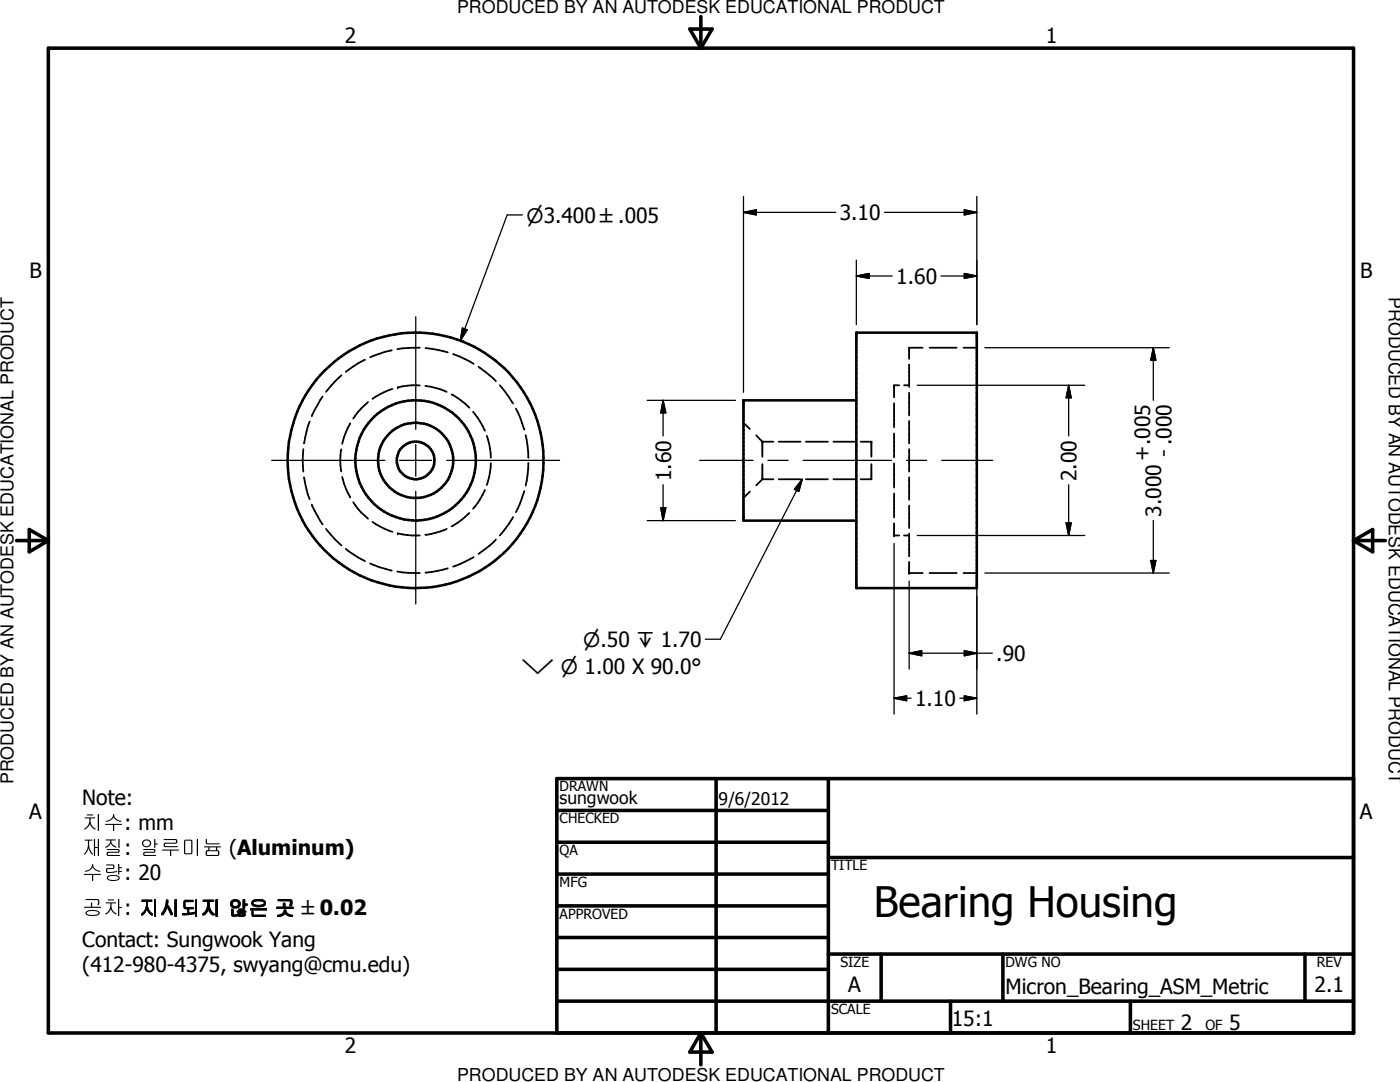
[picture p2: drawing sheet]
<svg xmlns="http://www.w3.org/2000/svg" width="279mm" height="216mm" viewBox="0 0 279 216" stroke-linecap="round" stroke-linejoin="round" font-family="sans-serif">
<g fill="none" stroke="#000" stroke-width=".35">
<path d="M64.4 79.1l-1.6 2.6-.6 1.4M68.2 74.9l-1.3 1.2-1.8 2.1M72.9 71.8l-1.4 .7-2.5 1.7M78.2 69.9l-1.3 .3-3 1.1M78.3 77.6l-1.6 .6-2.4 1.4M83.8 76.9h-1.5l-2.9 .4M83.8 69.4h-2.3l-2.2 .3M84.9 77a13.4 13.4 0 0 1 4.3 1.2M84.9 69.5l2.4 .3 2.1 .5M90.1 78.7l1.9 1.2 1.7 1.5M90.4 70.7l1.4 .5 2.7 1.4M95.5 73.2l2.2 1.7 1.3 1.2"/>
<path d="M99.7 76.9l2.7 3.6M179.5 76.9h-1.1v2.3M180.4 76.9h1M181.4 72.7v4.5M181.4 78.4v4.5M184.1 69.4h-2.7v2.2M185.5 69.4h5.4M192.3 69.4h2.6M60.5 89.6l-.1 2.3 .1 2.2M60.7 95.2l.5 2.5 .6 1.9M61.8 84.1l-.3 .9-.8 3.5M68.1 89.7l-.2 2.2 .2 2.2"/>
<path d="M68.3 95.2l.7 2.3 .9 1.8M69.9 84.5l-.9 1.8-.7 2.3M73.4 80.2a14.6 14.6 0 0 0-2.9 3.3M94.4 82.2l1.4 2 .9 1.7M96.7 97.8l-.9 1.8-1.4 1.9M97.2 87l.4 1.6 .4 2.7M98 92.4l-.4 2.8-.4 1.6M103 81.5l.8 1.8 .8 2.4M104.6 98l-.8 2.4-.8 1.8M104.9 86.8l.4 2.2 .2 2.3M105.5 92.4l-.2 2.4-.4 2.1M148.4 84.4l1.2 1.2"/>
<path d="M149.6 98.1l-1.2 1.3M150.9 86.9l1.2 1.2M152.1 88.1v3M152.1 92.6v3M152.1 95.6l-1.2 1.3M152.1 95.6h2.2M152.1 88.1h2.2M155.4 95.6h4.4M155.4 88.1h4.4M160.8 95.6h4.4M160.8 88.1h4.4M166.3 95.6h4.3"/>
<path d="M166.3 88.1h4.3M171.7 88.1h2.2v3M173.9 92.6v3h-2.2M178.4 80.5v4.8M178.4 86.5v4.8M178.4 92.5v4.8M178.4 98.5v4.8M181.4 84v4.5M181.4 89.6v4.5M181.4 95.2v4.5M62.2 100.7l.6 1.3 1.6 2.6M65.1 105.5l1.8 2.2 1.3 1.1"/>
<path d="M69 109.5l2.5 1.8 1.4 .7M70.5 100.2l1.6 2 1.3 1.3M73.9 112.4l1.9 .8 2.4 .6M74.3 104.1l2.4 1.4 1.6 .6M79.3 114l2.2 .3h2.3M79.4 106.4a15.6 15.6 0 0 0 4.4 .4M89.2 105.5a14 14 0 0 1-4.3 1.2M89.4 113.4l-2.1 .5-2.4 .4M93.7 102.4l-1.7 1.4-1.9 1.2M94.5 111.2l-2.7 1.4-1.4 .5M99 107.7l-1.3 1.2-2.2 1.6M102.4 103.2l-.8 1.3-1.9 2.3"/>
<path d="M178.4 104.4v2.4h1.1M180.4 106.8h1M181.4 112.1v2.2h2.7M181.4 100.9v4.5M181.4 106.5v4.5M185.5 114.3h5.4M192.3 114.3h2.6"/>
</g>
<g fill="#000">
<circle cx="79.4" cy="77.3" r=".18"/>
<circle cx="148.4" cy="79.9" r=".25"/>
<circle cx="170.9" cy="66.4" r=".25"/>
<circle cx="194.9" cy="66.4" r=".25"/>
<circle cx="152.1" cy="88.1" r=".18"/>
<circle cx="173.9" cy="88.1" r=".18"/>
<circle cx="79.4" cy="106.4" r=".18"/>
<circle cx="178.4" cy="106.8" r=".18"/>
<circle cx="181.4" cy="114.3" r=".18"/>
</g>
<g fill="none" stroke="#000" stroke-width=".51">
<path d="M170.9 79.9h-22.5v24h22.5M170.9 66.4h24v50.9h-24z"/>
<circle cx="82.9" cy="91.8" r="25.5"/>
<circle cx="83" cy="91.9" r="7.5"/>
<circle cx="83" cy="91.8" r="12"/>
<circle cx="83" cy="91.9" r="3.7"/>
</g>
<g fill="none" stroke="#000" stroke-width=".71">
<path d="M9.7 9.6h260.4v196.5h-260.4zM137.7 5.8h4.4l-2.2 3.8zM139.9 3.3v6.3M3.3 107.9h6.4M5.8 105.7l3.9 2.2-3.9 2.2zM270.1 107.9h6.4M270.1 107.9l3.8-2.2v4.4zM142.9 155.4v50.7M165.3 155.4v50.7M270.1 155.4h-159v50.7M111.1 161.7h54.2M111.1 168.1h54.2"/>
<path d="M111.1 174.4h54.2M165.3 171.1h104.8M111.1 180.8h54.2M111.1 187.1h54.2M111.1 193.4h54.2M111.1 199.8h159M165.3 190.4h104.8M175.9 190.4v9.4M189.7 199.8v6.3M200.2 190.4v9.4M225.6 199.8v6.3M260.4 190.4v9.4"/>
<path d="M139.9 206.1v6.4M139.9 206.1l2.2 3.8h-4.4z"/>
</g>
<g fill="none" stroke="#000" stroke-width=".25">
<path d="M148.4 39.2v39.1M194.9 39.2v25.6M104.3 42.9h-3.1l-9.3 25.1M148.4 42.4l2.5-.5v1zM148.4 42.4h18.4M170.9 55.1l2.5-.5v.9zM170.9 55.1h7.2M170.9 51.9v12.9M176.5 42.4h18.4M187.8 55.1h7.1M192.4 41.9l2.5 .5-2.5 .5zM192.4 54.6l2.5 .5-2.5 .4z"/>
<path d="M83 63.2v22.5M92.3 65.4l.9 .4-1.3 2.2zM129.2 79.9h17.6M132.3 79.9l.6 2.5h-1zM132.3 79.9v7.1M183 76.9h33.5M196.6 69.4h36.7M213.3 76.9l.5 2.5h-1zM213.3 76.9v10.1M230.2 69.4l.5 2.5h-1zM230.2 69.4v10.5M54.2 91.9h22.6"/>
<path d="M79.8 91.9h6.3M83 88.7v6.3M83 98v22.5M89.2 91.9h22.5M132.3 96.7v7.2M139.6 91.9h10.7M153.2 91.9h4.1M160.1 95.6l-.7 2.4-.9-.4zM160.1 95.6l-16.3 32h-3M160.3 91.9h17.6M180.9 91.9h4M187.9 91.9h10.2"/>
<path d="M213.3 96.7v10.1M129.2 103.9h17.6M131.9 101.3h1l-.6 2.6zM178.4 108.5v34M181.4 116v17.5M183 106.8h33.5M194.9 116v26.5M196.6 114.3h36.7M212.8 104.4h1l-.5 2.4zM229.7 111.8h1l-.5 2.5zM230.2 103.8v10.5M178.4 139.3l2.5-.4v.9z"/>
<path d="M178.4 139.3h3.4M181.4 130.3l2.5-.5v1.1zM181.4 130.3h16.6M191.6 139.3h3.3M192.4 129.8l2.5 .5-2.5 .6zM192.4 138.9l2.5 .4-2.5 .5z"/>
</g>
<g fill="#000">
<path d="M148.4 42.4l2.5-.5v1zM170.9 55.1l2.5-.5v.9zM192.4 41.9l2.5 .5-2.5 .5zM192.4 54.6l2.5 .5-2.5 .4zM92.3 65.4l.9 .4-1.3 2.2zM213.3 76.9l.5 2.5h-1zM230.2 69.4l.5 2.5h-1zM132.3 79.9l.6 2.5h-1zM160.1 95.6l-.7 2.4-.9-.4zM131.9 101.3h1l-.6 2.6zM212.8 104.4h1l-.5 2.4zM229.7 111.8h1l-.5 2.5z"/>
<path d="M178.4 139.3l2.5-.4v.9zM181.4 130.3l2.5-.5v1.1zM192.4 129.8l2.5 .5-2.5 .6zM192.4 138.9l2.5 .4-2.5 .5z"/>
</g>
<text font-size="8.4" x="174.4" y="183">Bearing Housing</text>
<g font-size="4.2">
<text x="68.8" y="8.7">2</text>
<text x="208.7" y="8.7">1</text>
<text x="167.6" y="43.9">3.10</text>
<text x="5.9" y="55.5">B</text>
<text x="178.9" y="56.6">1.60</text>
<text x="271.4" y="55.5">B</text>
<text x="133.9" y="96" transform="rotate(-90 133.9 96)">1.60</text>
<text x="214.8" y="96" transform="rotate(-90 214.8 96)">2.00</text>
<text x="229.4" y="91.9" transform="rotate(-90 229.4 91.9)">+.005</text>
<text x="233.6" y="91.1" transform="rotate(-90 233.6 91.1)">- .000</text>
<text x="231.7" y="103.1" transform="rotate(-90 231.7 103.1)">3.000</text>
<text x="198.8" y="131.9">.90</text>
<text x="182.6" y="140.9">1.10</text>
<text x="16.4" y="160.6">Note:</text>
<text x="5.8" y="163.4">A</text>
<text x="16.4" y="165.6">치수: mm</text>
<text x="271.4" y="163.4">A</text>
<text x="16.4" y="170.6">재질: 알루미늄 (Aluminum)</text>
<text x="16.4" y="175.6">수량: 20</text>
<text x="16.4" y="182.6">공차: 지시되지 않은 곳 ±0.02</text>
<text x="16.4" y="188.9">Contact: Sungwook Yang</text>
<text x="16.4" y="193.9">(412-980-4375, swyang@cmu.edu)</text>
<text x="169.3" y="197.9">A</text>
<text x="262.3" y="197.9">2.1</text>
<text x="200.7" y="198.4">Micron_Bearing_ASM_Metric</text>
<text x="189.9" y="204.7">15:1</text>
<text x="235.7" y="205.6">2</text>
<text x="245.3" y="205.6">5</text>
<text x="68.8" y="210.2">2</text>
<text x="208.7" y="210.2">1</text>
</g>
<g font-size="4">
<text x="105.1" y="44.4">⌀3.400 ±.005</text>
<text x="116.4" y="129.1">⌀.50 ↧ 1.70</text>
<text x="104" y="134.5">⌵ ⌀ 1.00 X 90.0°</text>
</g>
<g font-size="3.5">
<text x="91.2" y="2.6">PRODUCED BY AN AUTODESK EDUCATIONAL PRODUCT</text>
<text x="277.2" y="59.4" transform="rotate(90 277.2 59.4)">PRODUCED BY AN AUTODESK EDUCATIONAL PRODUCT</text>
<text x="2.7" y="156.5" transform="rotate(-90 2.7 156.5)">PRODUCED BY AN AUTODESK EDUCATIONAL PRODUCT</text>
<text x="111.7" y="160.5">sungwook</text>
<text x="143.4" y="160.7">9/6/2012</text>
<text x="91.2" y="215.8">PRODUCED BY AN AUTODESK EDUCATIONAL PRODUCT</text>
</g>
<g font-size="2.8">
<text x="111.7" y="157.9">DRAWN</text>
<text x="111.7" y="164.3">CHECKED</text>
<text x="111.7" y="170.6">QA</text>
<text x="165.9" y="173.7">TITLE</text>
<text x="111.7" y="177">MFG</text>
<text x="111.7" y="183.3">APPROVED</text>
<text x="167.7" y="193">SIZE</text>
<text x="200.7" y="193">DWG NO</text>
<text x="262.8" y="192.9">REV</text>
<text x="165.9" y="202.4">SCALE</text>
<text x="226.1" y="205.6">SHEET</text>
<text x="240.6" y="205.6">OF</text>
</g>
</svg>
